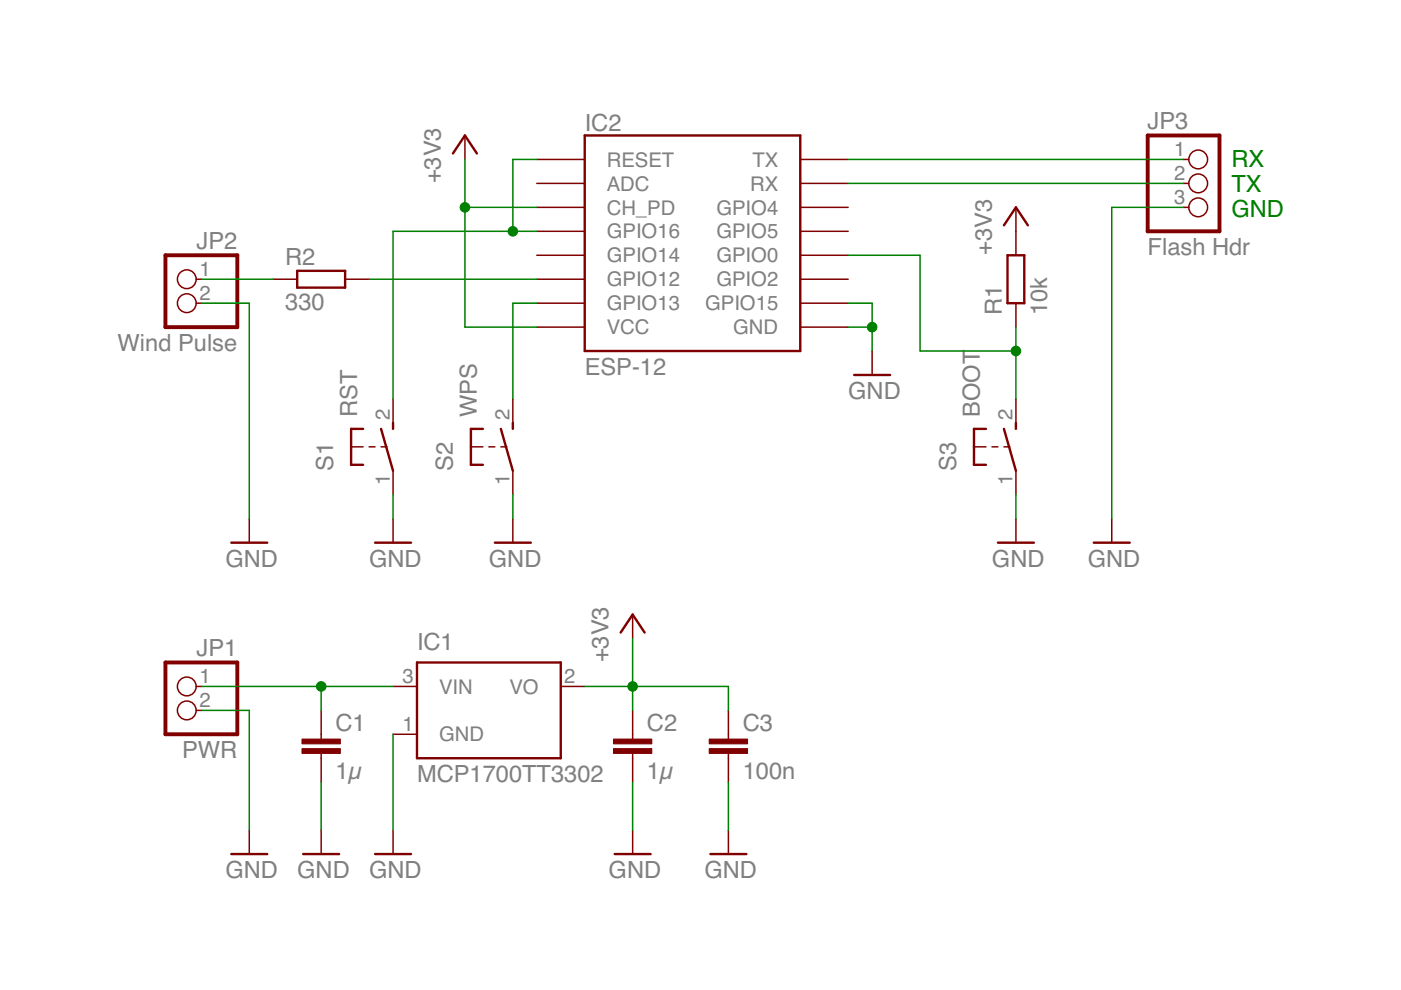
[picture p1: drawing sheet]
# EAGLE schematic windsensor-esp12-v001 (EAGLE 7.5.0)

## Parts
C1  1µ  C-EUC0805  [C0805]
C2  1µ  C-EUC0805  [C0805]
C3  100n  C-EUC0805  [C0805]
IC1  MCP1700TT3302  MCP1700TT  [SOT23]
IC2  ESP-12  [ESP-12]
JP1  PWR  PINHD-1X2  [1X02]
JP2  Wind Pulse  PINHD-1X2  [1X02]
JP3  Flash Hdr  PINHD-1X3  [1X03]
R1  10k  R-EU_R0805HS  [R0805HS]
R2  330  R-EU_R0805HS2  [R0805HS2]
S1  RST  TS1  [TS1]
S2  WPS  TS1  [TS1]
S3  BOOT  TS1  [TS1]

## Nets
+3V3: C2.1 C3.1 IC1.2(VO) IC2.CH_PD IC2.VCC R1.2
GND: C1.2 C2.2 C3.2 IC1.1(GND) IC2.GND IC2.GPIO15 JP1.2 JP2.2 JP3.3 S1.1 S2.1 S3.1
N$1: C1.1 IC1.3(VIN) JP1.1
N$2: IC2.TX JP3.1
N$3: IC2.RX JP3.2
N$4: IC2.GPIO16 IC2.RESET S1.2
N$5: IC2.GPIO12 R2.2
N$6: IC2.GPIO0 R1.1 S3.2
N$8: IC2.GPIO13 S2.2
N$9: JP2.1 R2.1
Unconnected: IC2.ADC IC2.GPIO2 IC2.GPIO4 IC2.GPIO5 IC2.GPIO14

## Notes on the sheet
- RX
  TX
  GND
